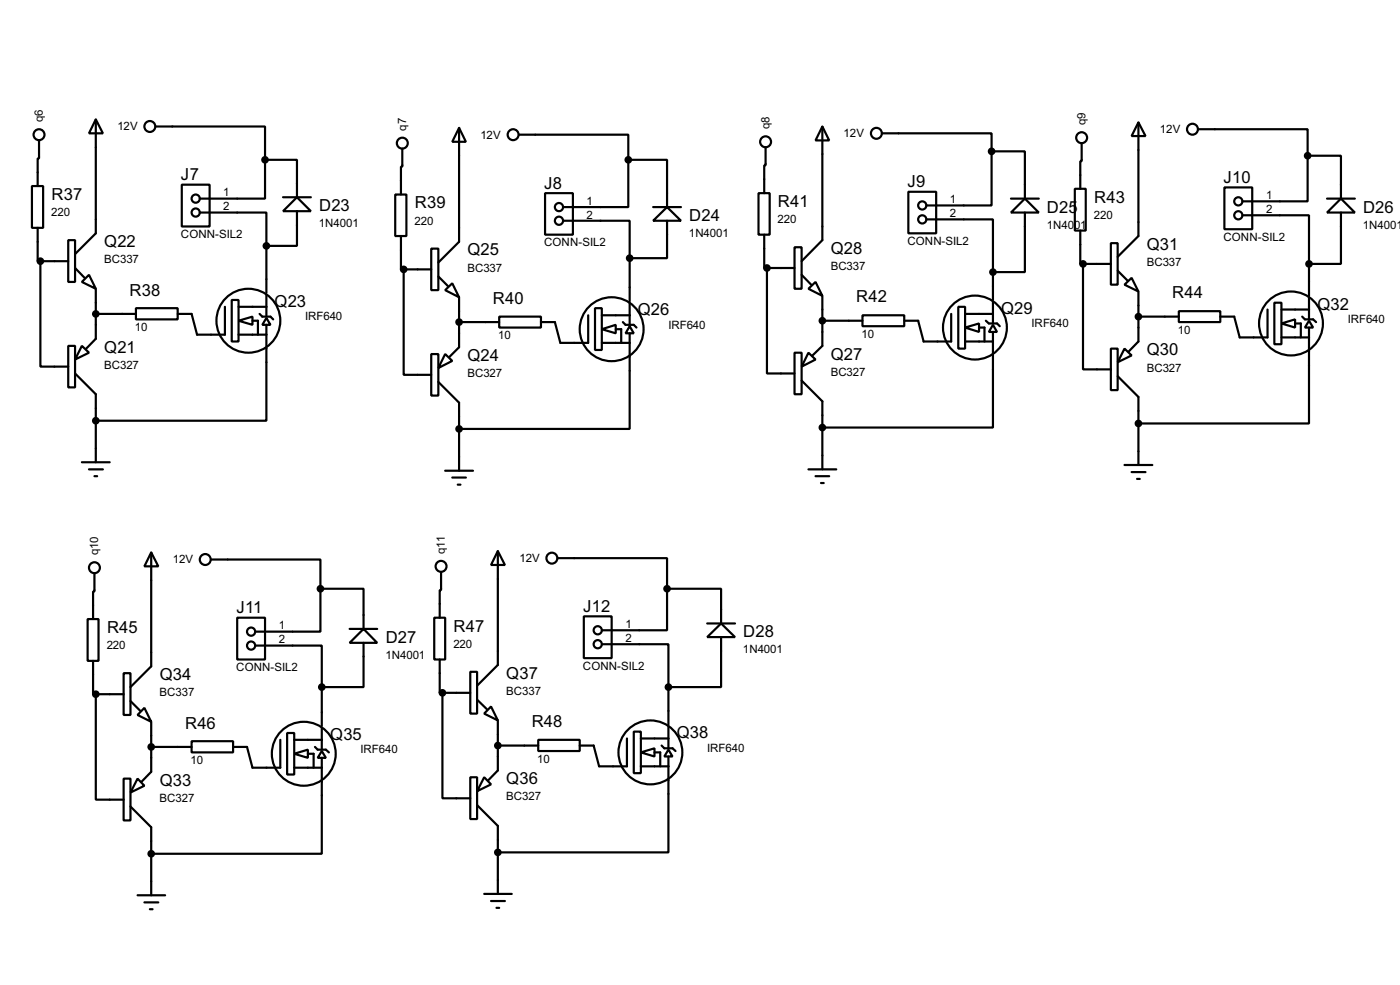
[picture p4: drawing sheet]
<svg xmlns="http://www.w3.org/2000/svg" width="256mm" height="180mm" viewBox="0 0 256 180" stroke-linecap="round" stroke-linejoin="round" font-family="sans-serif">
<g fill="none" stroke="#000" stroke-width=".4">
<path d="M5.9 34.1h2v7.6h-2zM7.2 25.7v3.3h-.3v5.1M17.6 21.9l1.3 2.5h-2.6zM17.6 21.9v20.8l-3.8 3.8M28.5 23.2h20.1v6.1M33.3 33.8h5.1v7.7h-5.1zM36.6 38.9h12.2v6.1M48.6 29.3v7.1h-12M48.6 29.3h5.8v6.8M51.9 36.1h5.1M54.4 36.1l2.6 2.6h-5.1zM54.4 38.7v6.3h-5.6"/>
<path d="M72.4 35.6h2.1v7.6h-2.1zM73.7 27.2v3.3h-.2v5.1M84.1 23.4l1.3 2.6h-2.5zM84.1 23.4v20.9l-3.8 3.8M95.1 24.7h20v4.6M99.9 35.4h5.1v7.6h-5.1zM115.1 29.3v8.6h-11.9M115.1 29.3h7.1v8.6M119.7 37.9h5.1M139 35.4h2v7.6h-2zM140.3 27v3.3h-.3v5.1M150.7 23.2l1.2 2.5h-2.5z"/>
<path d="M150.7 23.2v20.8l-3.8 3.8M161.6 24.4h20.1v3.3M166.4 35.1h5.1v7.6h-5.1zM181.7 27.7v9.9h-12M181.7 27.7h6.1v8.7M185.2 36.4h5.1M187.8 36.4l2.5 2.5h-5.1zM187.8 38.9v10.9h-5.9M196.9 34.6h2v7.6h-2zM198.2 26.2v3.3h-.3v5.1M208.6 22.4l1.3 2.5h-2.6zM208.6 22.4v20.8l-3.8 3.8"/>
<path d="M219.5 23.7h20.1v4.8M224.3 34.3h5.1v7.7h-5.1zM227.6 39.4h12.2v8.9M239.6 28.5v8.4h-12M239.6 28.5h6.1v7.9M243.1 36.4h5.1M245.7 36.4l2.5 2.5h-5.1zM245.7 38.9v9.4h-5.9M6.9 41.7v6.1h.5M7.4 47.8v19.3h5.1M7.4 47.8h5.1M12.5 44h1.3v7.6h-1.3z"/>
<path d="M13.8 49.1l1.7 1.8M16.3 50.3l1.3 2.6-2.6-1.3zM17.6 52.9v9.1l-1.8 1.8M17.6 57.5h7.3M24.9 56.4h7.7v2.1h-7.7zM41.2 56.2v5.1h-5.1l-1-3.8h-2.5M42.5 54.9h1.2v7.6h-1.2zM43.7 58.7l2.6-.7v1.5zM43.7 56.2h5.1M46.3 58.7h1v2.6M47.6 57.5l.5 .5h1.5l.5 .5M48.8 58.2l.8 1.3h-1.5z"/>
<path d="M48.8 59.5v17.5h-31.2M48.8 45v8.6M48.8 53.9v4.1M73.5 43.2v6.1h.5M74 49.3v19.3h5M74 49.3h5M79 45.5h1.3v7.6h-1.3zM80.3 50.6l1.8 1.8M81.6 53.1l1.3-1.2 1.2 2.5zM84.1 54.4v9.2l-1.7 1.7M84.1 59h7.4M91.5 58h7.6v2h-7.6z"/>
<path d="M103.2 40.4h12.2v6.9M107.8 57.7v5.1h-5.1l-1-3.8h-2.6M109 56.4h1.3v7.7h-1.3zM110.3 57.7h5.1M114.1 59l.5 .5h1.5l.5 .5M115.4 59.7l.7 1.3h-1.5zM115.4 47.3v7.9M115.4 55.4v4.1M119.7 40.4l2.5-2.5 2.6 2.5zM122.2 40.4v6.9h-6.8M140 43v6.1h.5M140.5 49.1v19.3h5.1"/>
<path d="M140.5 49.1h5.1M145.6 45.3h1.3v7.6h-1.3zM146.9 50.3l1.7 1.8M148.1 52.9l1.3-1.3 1.3 2.6zM150.7 54.2v9.1l-1.8 1.8M150.7 58.7h7.3M158 57.7h7.7v2h-7.7zM169.7 40.2h12.2v9.6M174.3 57.5v5h-5.1l-1-3.8h-2.5M175.6 56.2h1.2v7.6h-1.2zM176.8 60l2.6-.8v1.6zM176.8 57.5h5.1"/>
<path d="M179.4 60h1v2.5M180.6 58.7l.6 .5h1.5l.5 .5M181.9 59.5l.8 1.3h-1.5zM181.9 49.8v5.1M181.9 55.2v4M197.9 42.2v6.1h.5M198.4 48.3v19.3h5.1M198.4 48.3h5.1M203.5 44.5h1.3v7.6h-1.3zM204.8 49.6l1.8 1.8M206 52.1l1.3-1.2 1.3 2.5zM208.6 53.4v9.1l-1.8 1.8"/>
<path d="M208.6 58h7.4M216 57h7.6v2h-7.6zM232.2 56.7v5.1h-5.1l-1-3.8h-2.5M233.5 55.4h1.3v7.6h-1.3zM234.8 59.2l2.5-.7v1.5zM234.8 56.7h5M237.3 59.2h1v2.6M238.6 58l.5 .5h1.5l.5 .5M239.8 58.7l.8 1.3h-1.5zM239.8 60v17.5h-31.2M239.8 48.3v5.9M239.8 54.4v4.1"/>
<path d="M12.5 63.3h1.3v7.6h-1.3zM13.8 68.4l3.8 3.8v12.4M15 63.3l1.3 1.3-2.5 1.2zM43.7 61.3h5.1M79 64.8h1.3v7.6h-1.3zM80.3 69.9l3.8 3.8v12.5M81.6 64.8l1.3 1.3-2.6 1.3zM110.3 60.3l2.5-.8v1.5zM110.3 62.8h5.1M112.8 60.3h1v2.5M115.4 61v17.5h-31.3M145.6 64.6h1.3v7.6h-1.3z"/>
<path d="M146.9 69.7l3.8 3.8v12.4M148.1 64.6l1.3 1.2-2.5 1.3zM176.8 62.5h5.1M181.9 60.8v17.5h-31.2M203.5 63.8h1.3v7.6h-1.3zM204.8 68.9l3.8 3.8v12.4M206 63.8l1.3 1.3-2.5 1.2zM234.8 61.8h5M15 84.6h5.1M16.3 85.9h2.6M17.3 87.2h.5M81.6 86.2h5.1"/>
<path d="M82.9 87.4h2.5M83.9 88.7h.5M148.1 85.9h5.1M149.4 87.2h2.5M150.4 88.4h.5M206 85.1h5.1M207.3 86.4h2.6M208.3 87.7h.5M16.1 113.3h2v7.7h-2zM17.3 105v3.3h-.2v5M27.7 101.1l1.3 2.6h-2.5zM27.7 101.1v20.9l-3.8 3.8"/>
<path d="M38.7 102.4h20v5.4M43.5 113.1h5.1v7.6h-5.1zM46.8 118.2h12.2v7.6M58.7 107.8v7.8h-11.9M58.7 107.8h7.9v7.3M64.1 115.1h5M66.6 115.1l2.5 2.6h-5zM66.6 117.7v8.1h-7.6M79.6 113.1h2v7.6h-2zM80.8 104.7v3.3h-.2v5.1M91.2 100.9l1.3 2.5h-2.5zM91.2 100.9v20.8l-3.8 3.8"/>
<path d="M102.2 102.2h20v5.6M107 112.8h5.1v7.7h-5.1zM110.3 117.9h12.2v7.9M122.2 107.8v7.6h-11.9M122.2 107.8h9.9v6.3M129.6 116.6l2.5-2.5 2.6 2.5zM129.6 114.1h5.1M132.1 116.6v9.2h-9.6M17.1 121v6.1h.5M17.6 127.1v19.3h5.1M17.6 127.1h5.1M22.7 123.2h1.2v7.7h-1.2z"/>
<path d="M23.9 128.3l1.8 1.8M26.5 129.6l1.2 2.5-2.5-1.2zM27.7 132.1v9.2l-1.7 1.8M27.7 136.7h7.4M35.1 135.7h7.6v2h-7.6zM51.4 135.4v5.1h-5.1l-1-3.8h-2.6M52.6 134.2h1.3v7.6h-1.3zM53.9 138l2.5-.8v1.5zM53.9 135.4h5.1M56.4 138h1.1v2.5M57.7 136.7l.5 .5h1.5l.6 .5M59 137.5l.7 1.2h-1.5z"/>
<path d="M59 138.7v17.6h-31.3M59 125.8v7.1M59 133.2v4M80.6 120.7v6.1h.5M81.1 126.8v19.3h5.1M81.1 126.8h5.1M86.2 123h1.2v7.6h-1.2zM87.4 128.1l1.8 1.7M90 129.3l1.2 2.6-2.5-1.3zM91.2 131.9v9.1l-1.7 1.8M91.2 136.5h7.4M98.6 135.4h7.6v2.1h-7.6z"/>
<path d="M114.9 135.2v5.1h-5.1l-1-3.8h-2.6M116.1 133.9h1.3v7.6h-1.3zM117.4 137.7l2.5-.7v1.5zM117.4 135.2h5.1M119.9 137.7h1.1v2.6M121.2 136.5l.5 .5h1.5l.6 .5M122.5 137.2l.7 1.3h-1.5zM122.5 138.5v17.5h-31.3M122.5 125.8v6.8M122.5 132.9v4.1M22.7 142.5h1.2v7.7h-1.2zM23.9 147.6l3.8 3.8v12.5"/>
<path d="M25.2 142.5l1.3 1.3-2.6 1.3zM53.9 140.5h5.1M86.2 142.3h1.2v7.6h-1.2zM87.4 147.4l3.8 3.8v12.4M88.7 142.3l1.3 1.3-2.6 1.2zM117.4 140.3h5.1M25.2 163.9h5.1M26.5 165.2h2.5M27.5 166.4h.5M88.7 163.6h5.1M90 164.9h2.5M91 166.2h.5"/>
<circle cx="7.1" cy="24.7" r="1"/>
<circle cx="27.4" cy="23.2" r="1"/>
<circle cx="35.8" cy="38.9" r=".75"/>
<circle cx="35.8" cy="36.4" r=".75"/>
<circle cx="73.7" cy="26.2" r="1"/>
<circle cx="94" cy="24.7" r="1"/>
<circle cx="102.4" cy="37.9" r=".75"/>
<circle cx="140.2" cy="26" r="1"/>
<circle cx="160.5" cy="24.4" r="1"/>
<circle cx="168.9" cy="37.6" r=".75"/>
<circle cx="198.1" cy="25.2" r="1"/>
<circle cx="218.4" cy="23.7" r="1"/>
<circle cx="226.8" cy="36.9" r=".75"/>
<circle cx="226.8" cy="39.4" r=".75"/>
<circle cx="45.5" cy="58.7" r="5.9"/>
<circle cx="102.4" cy="40.4" r=".75"/>
<circle cx="168.9" cy="40.2" r=".75"/>
<circle cx="178.6" cy="60" r="5.9"/>
<circle cx="236.5" cy="59.2" r="5.9"/>
<circle cx="112" cy="60.3" r="5.9"/>
<circle cx="17.3" cy="103.9" r="1"/>
<circle cx="37.6" cy="102.4" r="1"/>
<circle cx="46" cy="118.2" r=".75"/>
<circle cx="46" cy="115.6" r=".75"/>
<circle cx="80.8" cy="103.7" r="1"/>
<circle cx="101.1" cy="102.2" r="1"/>
<circle cx="109.5" cy="117.9" r=".75"/>
<circle cx="109.5" cy="115.4" r=".75"/>
<circle cx="55.6" cy="138" r="5.9"/>
<circle cx="119.1" cy="137.7" r="5.9"/>
</g>
<g fill="#000" stroke="#000" stroke-width=".4">
<circle cx="48.5" cy="29.3" r=".5"/>
<circle cx="115.1" cy="29.3" r=".5"/>
<circle cx="181.6" cy="27.7" r=".5"/>
<circle cx="239.5" cy="28.5" r=".5"/>
<circle cx="7.4" cy="47.8" r=".5"/>
<circle cx="17.5" cy="57.5" r=".5"/>
<circle cx="48.8" cy="45" r=".5"/>
<circle cx="73.9" cy="49.3" r=".5"/>
<circle cx="84.1" cy="59" r=".5"/>
<circle cx="115.3" cy="47.3" r=".5"/>
<circle cx="140.5" cy="49.1" r=".5"/>
<circle cx="150.6" cy="58.7" r=".5"/>
<circle cx="181.9" cy="49.8" r=".5"/>
<circle cx="198.4" cy="48.3" r=".5"/>
<circle cx="208.5" cy="58" r=".5"/>
<circle cx="239.8" cy="48.3" r=".5"/>
<circle cx="17.5" cy="77" r=".5"/>
<circle cx="84.1" cy="78.5" r=".5"/>
<circle cx="150.6" cy="78.3" r=".5"/>
<circle cx="208.5" cy="77.5" r=".5"/>
<circle cx="58.7" cy="107.8" r=".5"/>
<circle cx="122.2" cy="107.8" r=".5"/>
<circle cx="17.5" cy="127.1" r=".5"/>
<circle cx="27.7" cy="136.7" r=".5"/>
<circle cx="58.9" cy="125.8" r=".5"/>
<circle cx="81" cy="126.8" r=".5"/>
<circle cx="91.2" cy="136.5" r=".5"/>
<circle cx="122.4" cy="125.8" r=".5"/>
<circle cx="27.7" cy="156.3" r=".5"/>
<circle cx="91.2" cy="156" r=".5"/>
</g>
<g font-size="3.4">
<text x="33.2" y="33">J7</text>
<text x="99.7" y="34.6">J8</text>
<text x="166.3" y="34.3">J9</text>
<text x="224.2" y="33.5">J10</text>
<text x="9.5" y="36.6">R37</text>
<text x="58.5" y="38.6">D23</text>
<text x="76" y="38.1">R39</text>
<text x="126.3" y="40.4">D24</text>
<text x="142.5" y="37.9">R41</text>
<text x="191.8" y="38.9">D25</text>
<text x="200.5" y="37.1">R43</text>
<text x="249.7" y="38.9">D26</text>
<text x="19.1" y="45.2">Q22</text>
<text x="85.7" y="46.8">Q25</text>
<text x="152.2" y="46.5">Q28</text>
<text x="210.1" y="45.8">Q31</text>
<text x="23.8" y="54.1">R38</text>
<text x="50.3" y="56.1">Q23</text>
<text x="90.3" y="55.6">R40</text>
<text x="116.9" y="57.7">Q26</text>
<text x="156.9" y="55.4">R42</text>
<text x="183.4" y="57.5">Q29</text>
<text x="214.8" y="54.6">R44</text>
<text x="241.4" y="56.7">Q32</text>
<text x="19.1" y="64.6">Q21</text>
<text x="152.2" y="65.8">Q27</text>
<text x="210.1" y="65.1">Q30</text>
<text x="85.7" y="66.1">Q24</text>
<text x="43.3" y="112.3">J11</text>
<text x="106.8" y="112">J12</text>
<text x="19.6" y="115.9">R45</text>
<text x="70.7" y="117.7">D27</text>
<text x="83.1" y="115.6">R47</text>
<text x="136.2" y="116.6">D28</text>
<text x="29.3" y="124.5">Q34</text>
<text x="92.8" y="124.3">Q37</text>
<text x="33.9" y="133.4">R46</text>
<text x="60.5" y="135.4">Q35</text>
<text x="97.4" y="133.1">R48</text>
<text x="124" y="135.2">Q38</text>
<text x="29.3" y="143.8">Q33</text>
<text x="92.8" y="143.6">Q36</text>
</g>
<g font-size="2.4">
<text x="7.9" y="22.4" transform="rotate(-90 7.9 22.4)">q6</text>
<text x="21.5" y="23.8">12V</text>
<text x="74.4" y="23.9" transform="rotate(-90 74.4 23.9)">q7</text>
<text x="141" y="23.6" transform="rotate(-90 141 23.6)">q8</text>
<text x="198.9" y="22.9" transform="rotate(-90 198.9 22.9)">q9</text>
<text x="88" y="25.4">12V</text>
<text x="154.6" y="25.1">12V</text>
<text x="212.5" y="24.3">12V</text>
<text x="40.9" y="36">1</text>
<text x="9.4" y="39.5">220</text>
<text x="40.9" y="38.5">2</text>
<text x="58.4" y="41.6">1N4001</text>
<text x="76" y="41.1">220</text>
<text x="107.5" y="37.5">1</text>
<text x="107.5" y="40">2</text>
<text x="142.5" y="40.9">220</text>
<text x="174" y="37.2">1</text>
<text x="174" y="39.8">2</text>
<text x="191.8" y="41.9">1N4001</text>
<text x="200.4" y="40.1">220</text>
<text x="232" y="36.5">1</text>
<text x="232" y="39">2</text>
<text x="249.7" y="41.9">1N4001</text>
<text x="33.1" y="43.6">CONN-SIL2</text>
<text x="99.7" y="45.1">CONN-SIL2</text>
<text x="126.2" y="43.4">1N4001</text>
<text x="166.2" y="44.8">CONN-SIL2</text>
<text x="224.1" y="44.1">CONN-SIL2</text>
<text x="19.1" y="48.2">BC337</text>
<text x="85.6" y="49.7">BC337</text>
<text x="152.2" y="49.5">BC337</text>
<text x="210.1" y="48.7">BC337</text>
<text x="55.9" y="58.6">IRF640</text>
<text x="189" y="59.9">IRF640</text>
<text x="246.9" y="59.2">IRF640</text>
<text x="24.7" y="60.6">10</text>
<text x="91.3" y="62.1">10</text>
<text x="122.4" y="60.2">IRF640</text>
<text x="157.8" y="61.8">10</text>
<text x="215.8" y="61">10</text>
<text x="19.1" y="67.5">BC327</text>
<text x="85.6" y="69.1">BC327</text>
<text x="152.2" y="68.8">BC327</text>
<text x="210.1" y="68">BC327</text>
<text x="18" y="101.7" transform="rotate(-90 18 101.7)">q10</text>
<text x="81.5" y="101.4" transform="rotate(-90 81.5 101.4)">q11</text>
<text x="31.7" y="103.1">12V</text>
<text x="95.2" y="102.9">12V</text>
<text x="19.6" y="118.8">220</text>
<text x="51.1" y="115.2">1</text>
<text x="51.1" y="117.8">2</text>
<text x="83.1" y="118.6">220</text>
<text x="114.6" y="115">1</text>
<text x="114.6" y="117.5">2</text>
<text x="136.1" y="119.6">1N4001</text>
<text x="43.3" y="122.8">CONN-SIL2</text>
<text x="70.6" y="120.6">1N4001</text>
<text x="106.8" y="122.6">CONN-SIL2</text>
<text x="29.2" y="127.5">BC337</text>
<text x="92.7" y="127.2">BC337</text>
<text x="66" y="137.9">IRF640</text>
<text x="129.5" y="137.6">IRF640</text>
<text x="34.9" y="139.8">10</text>
<text x="98.4" y="139.6">10</text>
<text x="29.2" y="146.8">BC327</text>
<text x="92.7" y="146.5">BC327</text>
</g>
</svg>
